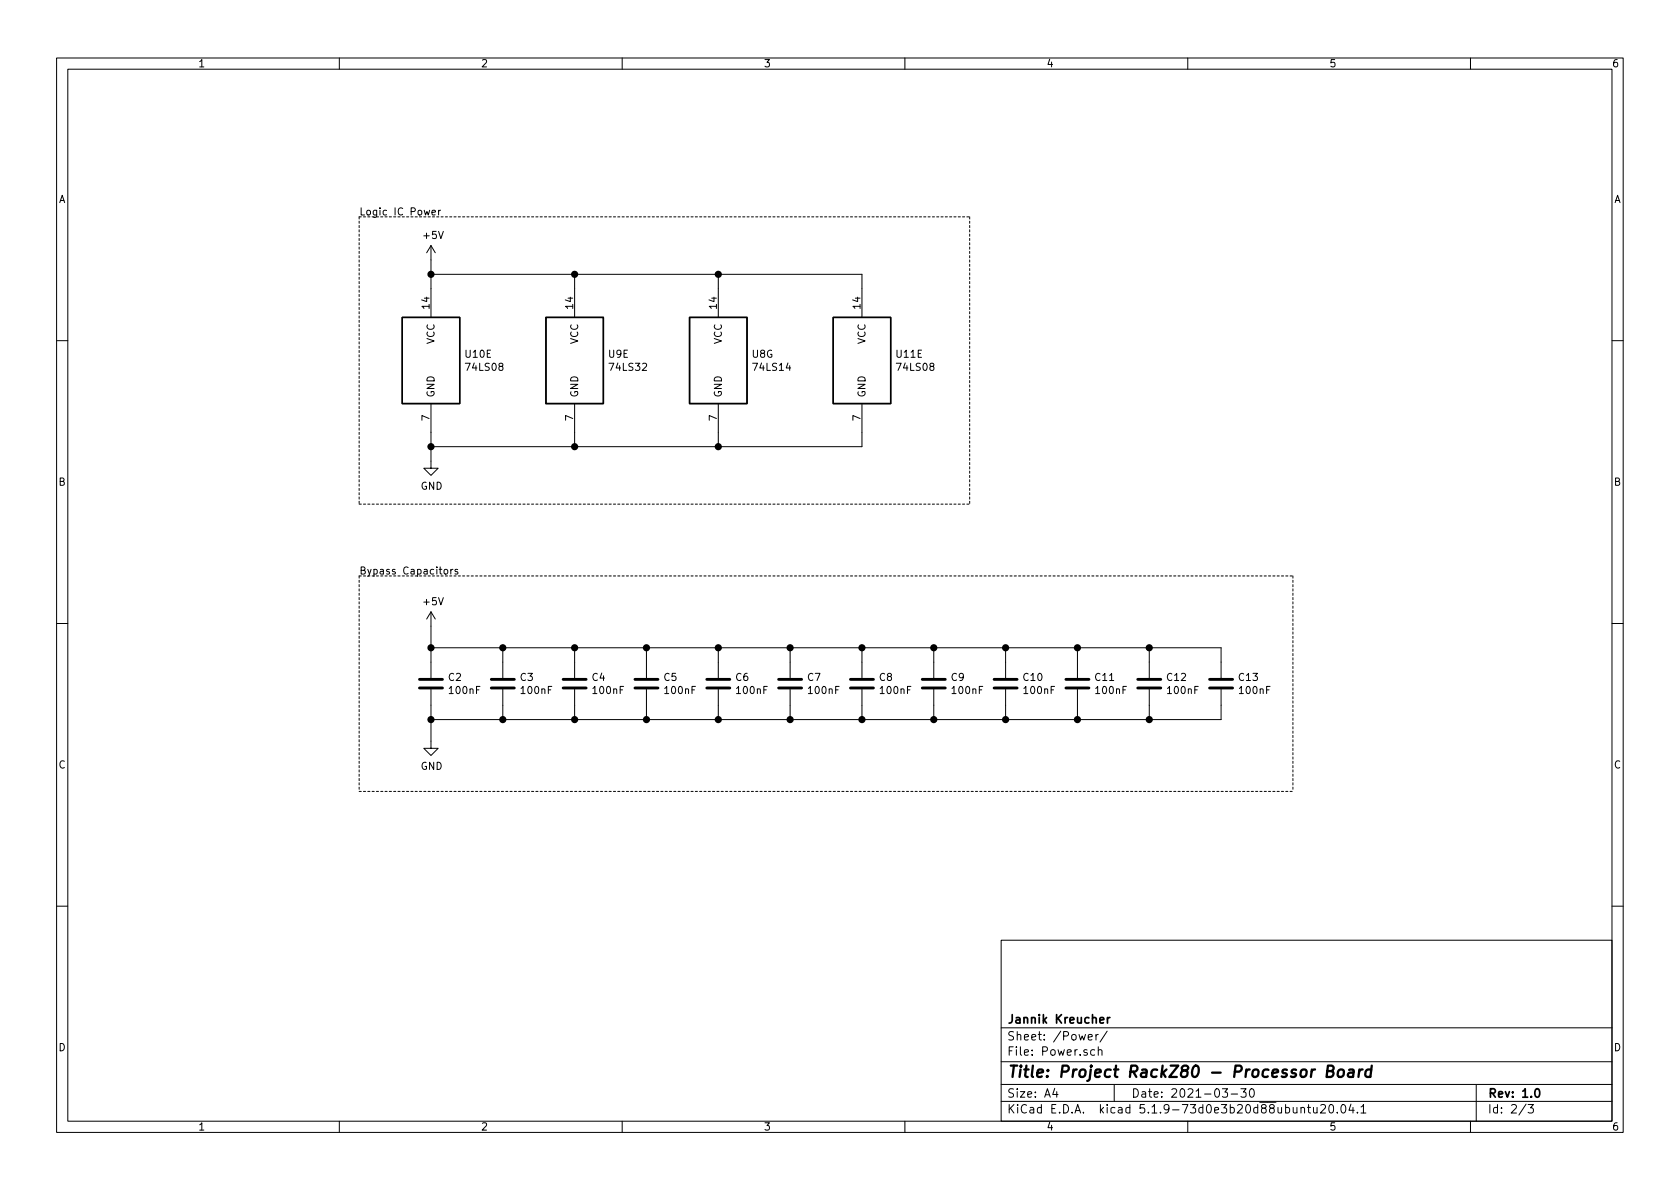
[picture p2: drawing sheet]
<svg xmlns="http://www.w3.org/2000/svg" width="297mm" height="210mm" viewBox="0 0 297 210" stroke-linecap="round" stroke-linejoin="round" font-family="sans-serif">
<g fill="none" stroke="#000" stroke-width=".18">
<path d="M10 10.3h277v189.9h-277zM12 12.2h273v186.1h-273zM60 10.3v1.9M110 10.3v1.9M160 10.3v1.9M210 10.3v1.9M260 10.3v1.9M76.4 37.6l.6-.1-.1-.3h-.3l-.2 .2 .1 .6h.4M77.5 37.2v.8M77.9 37.2h-.3l-.1 .2M76.2 48.5h76.2v7.6M76.2 43.4l-.8 1.3"/>
<path d="M76.2 43.4v12.7M76.2 43.4l.8 1.3M101.6 48.5v7.6M127 48.5v7.6M10 60.2h2M76.2 71.4v11.4h1.3l-1.3 1.3-1.3-1.3h1.3M101.6 71.4v7.6M127 71.4v7.6M152.4 71.4v7.6h-76.2M285 60.2h2M10 110.3h2M76.2 108.2v11.7"/>
<path d="M76.2 114.5h139.7v5.4M76.2 108.2l-.8 1.3M76.2 108.2l.8 1.3M78.6 100.7h.3l.3 .2-.2 .6h-.3l-.1-.1zM79.7 100.7v.8M80.1 100.7l-.4 .2M80.9 100.7h-.3l-.2 .2 .1 .1 .4 .2v.3h-.5M88.9 114.5v5.4M101.6 114.5v5.4M114.3 114.5v5.4M127 114.5v5.4M139.7 114.5v5.4"/>
<path d="M152.4 114.5v5.4M165.1 114.5v5.4M177.8 114.5v5.4M190.5 114.5v5.4M203.2 114.5v5.4M285 110.3h2M76.2 121.9v10.4h1.3l-1.3 1.3-1.3-1.3h1.3M88.9 121.9v5.3M101.6 121.9v5.3M114.3 121.9v5.3M127 121.9v5.3M139.7 121.9v5.3"/>
<path d="M152.4 121.9v5.3M165.1 121.9v5.3M177.8 121.9v5.3M190.5 121.9v5.3M203.2 121.9v5.3M215.9 121.9v5.3h-139.7M10 160.2h2M177 166.3h108v32h-108zM285 160.2h2M60 198.3v1.9M110 198.3v1.9M160 198.3v1.9"/>
<path d="M177 194.8h108M177 191.8h108M177 187.8h108M177 181.8h108M186.5 192.5l-.4 1h1M186.8 193v1M192.4 183.4l.7-.1v-.3l-.5-.1-.2 .2 .1 .7h.6M193.5 185.7l-.4-.1-.3 .3 .1 .6 .2 .1 .4-.1M193.8 182.9v1M194.2 185.7h.1a.37 .37 0 0 1 .5 .1v.8M194.2 182.9l-.4 .2v.1M194.2 185.1v1.5"/>
<path d="M195.8 182.3l-1.3 2M197 191.8v3M210 198.3v1.9M216.1 192.5h.9l-.4 .6 .4 .1v.7l-.2 .1-.7-.1M217.7 193.5h1.1M219.4 192.5h.9l-.5 .6 .5 .1v.7l-.3 .1-.6-.1M221.1 192.6l.2-.1a.8 .8 0 0 1 .5 .8 .8 .8 0 0 1-.5 .7 1 1 0 0 1-.2-1.4zM230 196l.2-.2 .4 .1 .1 .9M230 195.8v1M231.2 195.8h.5M231.4 195.3v1.3l.3 .2M232.2 195.8l.1 .9 .4 .1 .2-.1"/>
<path d="M232.9 195.8v1M233.5 195.5l.2-.2h.4l.3 .5-.9 1h.9M235.2 195.4l.2-.1a.94 .94 0 0 1 0 1.5 .82 .82 0 0 1-.2-1.4zM236.4 196.7v.1M237.3 195.4l.1-.1a.8 .8 0 0 1 .6 .8 .8 .8 0 0 1-.6 .7 1 1 0 0 1-.1-1.4zM238.9 195.2l-.4 1.1h.9M239.2 195.8v1M240 196.7v.1M240.6 195.8l.5-.5v1.5M240.6 196.8h.9M260 198.3v1.9M261 191.8v6.5"/>
<path d="M269.8 195.2l-1.2 2M270.2 195.3h.9l-.5 .6 .4 .1v.7l-.2 .1-.6-.1"/>
</g>
<path d="M195.8 179.9v1M196.2 179.9l-.4 .3M194.5 180.4l.7-.1-.1-.3-.4-.1-.2 .2v.7h.6M271.5 192.7l.2-.2a.81 .81 0 0 1 .6 .6 .81 .81 0 0 1-.3 .8l-.1 .1a.79 .79 0 0 1-.4-1.3z" fill="none" stroke="#000" stroke-width=".3"/>
<path d="M234.7 189.4l.9-.1a.46 .46 0 0 0 .2-.5 .46 .46 0 0 0-.3-.4h-.7l-.3 2h.8a.53 .53 0 0 0 .5-.5 .53 .53 0 0 0-.4-.5M236.7 189.3a.51 .51 0 0 1 .5-.2 .51 .51 0 0 1 .4 .4v.6a.56 .56 0 0 1-.6 .4 .56 .56 0 0 1-.5-.4zM238.5 189.2h.8l.1 .2-.2 1M239.3 189.6l-.6 .1a.4 .4 0 0 0-.4 .3 .4 .4 0 0 0 .3 .4l.6-.1M240.4 189.1l-.2 1.3M240.9 189.1a.54 .54 0 0 0-.6 .4M242.4 189.2a.68 .68 0 0 0-.9 .3l-.1 .6 .1 .2 .2 .1 .6-.1M242.5 188.4l-.2 2" fill="none" stroke="#000" stroke-width=".41"/>
<path d="M71.1 56.1h10.2v15.3h-10.2zM96.5 56.1h10.2v15.3h-10.2zM121.9 56.1h10.2v15.3h-10.2zM147.3 56.1h10.2v15.3h-10.2z" fill="none" stroke="#000" stroke-width=".25"/>
<g fill="none" stroke="#000" stroke-width=".51">
<path d="M74.2 121.7h4M74.2 120.1h4M86.9 121.7h4M86.9 120.1h4M99.6 121.7h4M99.6 120.1h4M112.3 121.7h4M112.3 120.1h4M125 121.7h4M125 120.1h4M137.7 121.7h4M137.7 120.1h4"/>
<path d="M150.4 121.7h4M150.4 120.1h4M163.1 121.7h4M163.1 120.1h4M175.8 121.7h4M175.8 120.1h4M188.5 121.7h4M188.5 120.1h4M201.2 121.7h4M201.2 120.1h4M213.9 121.7h4M213.9 120.1h4"/>
</g>
<path d="M63.5 38.3v50.8M63.5 38.3h107.9M171.4 38.3v50.8M63.5 89.1h107.9M63.5 101.8h165.1M63.5 101.8v38.1M228.6 101.8v38.1M63.5 139.9h165.1" fill="none" stroke="#000" stroke-width=".18" stroke-dasharray=".4 .4"/>
<g fill="#000" stroke="#000" stroke-width=".25">
<circle cx="76.2" cy="48.5" r=".51"/>
<circle cx="101.6" cy="48.5" r=".51"/>
<circle cx="127" cy="48.5" r=".51"/>
<circle cx="76.2" cy="79" r=".51"/>
<circle cx="101.6" cy="79" r=".51"/>
<circle cx="127" cy="79" r=".51"/>
<circle cx="76.2" cy="114.5" r=".51"/>
<circle cx="88.9" cy="114.5" r=".51"/>
<circle cx="101.6" cy="114.5" r=".51"/>
<circle cx="114.3" cy="114.5" r=".51"/>
<circle cx="127" cy="114.5" r=".51"/>
<circle cx="139.7" cy="114.5" r=".51"/>
<circle cx="152.4" cy="114.5" r=".51"/>
<circle cx="165.1" cy="114.5" r=".51"/>
<circle cx="177.8" cy="114.5" r=".51"/>
<circle cx="190.5" cy="114.5" r=".51"/>
<circle cx="203.2" cy="114.5" r=".51"/>
<circle cx="76.2" cy="127.2" r=".51"/>
<circle cx="88.9" cy="127.2" r=".51"/>
<circle cx="101.6" cy="127.2" r=".51"/>
<circle cx="114.3" cy="127.2" r=".51"/>
<circle cx="127" cy="127.2" r=".51"/>
<circle cx="139.7" cy="127.2" r=".51"/>
<circle cx="152.4" cy="127.2" r=".51"/>
<circle cx="165.1" cy="127.2" r=".51"/>
<circle cx="177.8" cy="127.2" r=".51"/>
<circle cx="190.5" cy="127.2" r=".51"/>
<circle cx="203.2" cy="127.2" r=".51"/>
</g>
<text font-size="2.8" x="178" y="190.5">Title: Project RackZ80 - Processor Board</text>
<g font-size="2.1">
<text x="178" y="184">Sheet: /Power/</text>
<text x="178" y="181">Jannik Kreucher</text>
<text x="178" y="186.7">File: Power.sch</text>
<text x="178" y="196.9">KiCad E.D.A. kicad 5.1.9-73d0e3b20d88ubuntu20.04.1</text>
<text x="178" y="194.1">Size: A4</text>
<text x="200" y="194.1">Date: 2021-03-30</text>
<text x="263" y="194.1">Rev: 1.0</text>
<text x="263" y="196.9">Id: 2/3</text>
</g>
<g font-size="1.8">
<text x="35" y="11.9">1</text>
<text x="85" y="11.9">2</text>
<text x="135" y="11.9">3</text>
<text x="185" y="11.9">4</text>
<text x="235" y="11.9">5</text>
<text x="285" y="11.9">6</text>
<text x="10.4" y="35.9">A</text>
<text x="285.4" y="35.9">A</text>
<text x="63.5" y="38.1">Logic IC Power</text>
<text x="75" y="42.3">+5V</text>
<text x="75.9" y="54.6" transform="rotate(-90 75.9 54.6)">14</text>
<text x="101.3" y="54.6" transform="rotate(-90 101.3 54.6)">14</text>
<text x="126.7" y="54.6" transform="rotate(-90 126.7 54.6)">14</text>
<text x="152.1" y="54.6" transform="rotate(-90 152.1 54.6)">14</text>
<text x="76.8" y="60.9" transform="rotate(-90 76.8 60.9)">VCC</text>
<text x="82.3" y="63.3">U10E</text>
<text x="82.5" y="65.6">74LS08</text>
<text x="102.2" y="60.9" transform="rotate(-90 102.2 60.9)">VCC</text>
<text x="107.6" y="63.3">U9E</text>
<text x="107.9" y="65.6">74LS32</text>
<text x="127.6" y="60.9" transform="rotate(-90 127.6 60.9)">VCC</text>
<text x="133" y="63.3">U8G</text>
<text x="133.3" y="65.6">74LS14</text>
<text x="153" y="60.9" transform="rotate(-90 153 60.9)">VCC</text>
<text x="158.5" y="63.3">U11E</text>
<text x="158.7" y="65.6">74LS08</text>
<text x="76.8" y="70.4" transform="rotate(-90 76.8 70.4)">GND</text>
<text x="102.2" y="70.4" transform="rotate(-90 102.2 70.4)">GND</text>
<text x="127.6" y="70.4" transform="rotate(-90 127.6 70.4)">GND</text>
<text x="153" y="70.4" transform="rotate(-90 153 70.4)">GND</text>
<text x="75.9" y="74.4" transform="rotate(-90 75.9 74.4)">7</text>
<text x="101.3" y="74.4" transform="rotate(-90 101.3 74.4)">7</text>
<text x="126.7" y="74.4" transform="rotate(-90 126.7 74.4)">7</text>
<text x="152.1" y="74.4" transform="rotate(-90 152.1 74.4)">7</text>
<text x="10.4" y="85.9">B</text>
<text x="74.4" y="86.6">GND</text>
<text x="285.4" y="85.9">B</text>
<text x="63.5" y="101.6">Bypass Capacitors</text>
<text x="75" y="107">+5V</text>
<text x="79.3" y="120.4">C2</text>
<text x="79.6" y="122.7">100nF</text>
<text x="92" y="120.4">C3</text>
<text x="92.3" y="122.7">100nF</text>
<text x="104.7" y="120.4">C4</text>
<text x="105" y="122.7">100nF</text>
<text x="117.4" y="120.4">C5</text>
<text x="117.7" y="122.7">100nF</text>
<text x="130.1" y="120.4">C6</text>
<text x="130.4" y="122.7">100nF</text>
<text x="142.8" y="120.4">C7</text>
<text x="143.1" y="122.7">100nF</text>
<text x="155.5" y="120.4">C8</text>
<text x="155.8" y="122.7">100nF</text>
<text x="168.2" y="120.4">C9</text>
<text x="168.5" y="122.7">100nF</text>
<text x="181" y="120.4">C10</text>
<text x="181.2" y="122.7">100nF</text>
<text x="193.7" y="120.4">C11</text>
<text x="193.9" y="122.7">100nF</text>
<text x="206.4" y="120.4">C12</text>
<text x="206.6" y="122.7">100nF</text>
<text x="219.1" y="120.4">C13</text>
<text x="219.3" y="122.7">100nF</text>
<text x="10.4" y="135.9">C</text>
<text x="74.4" y="136.1">GND</text>
<text x="285.4" y="135.9">C</text>
<text x="10.4" y="185.9">D</text>
<text x="285.4" y="185.9">D</text>
<text x="35" y="199.9">1</text>
<text x="85" y="199.9">2</text>
<text x="135" y="199.9">3</text>
<text x="185" y="199.9">4</text>
<text x="235" y="199.9">5</text>
<text x="285" y="199.9">6</text>
</g>
</svg>
